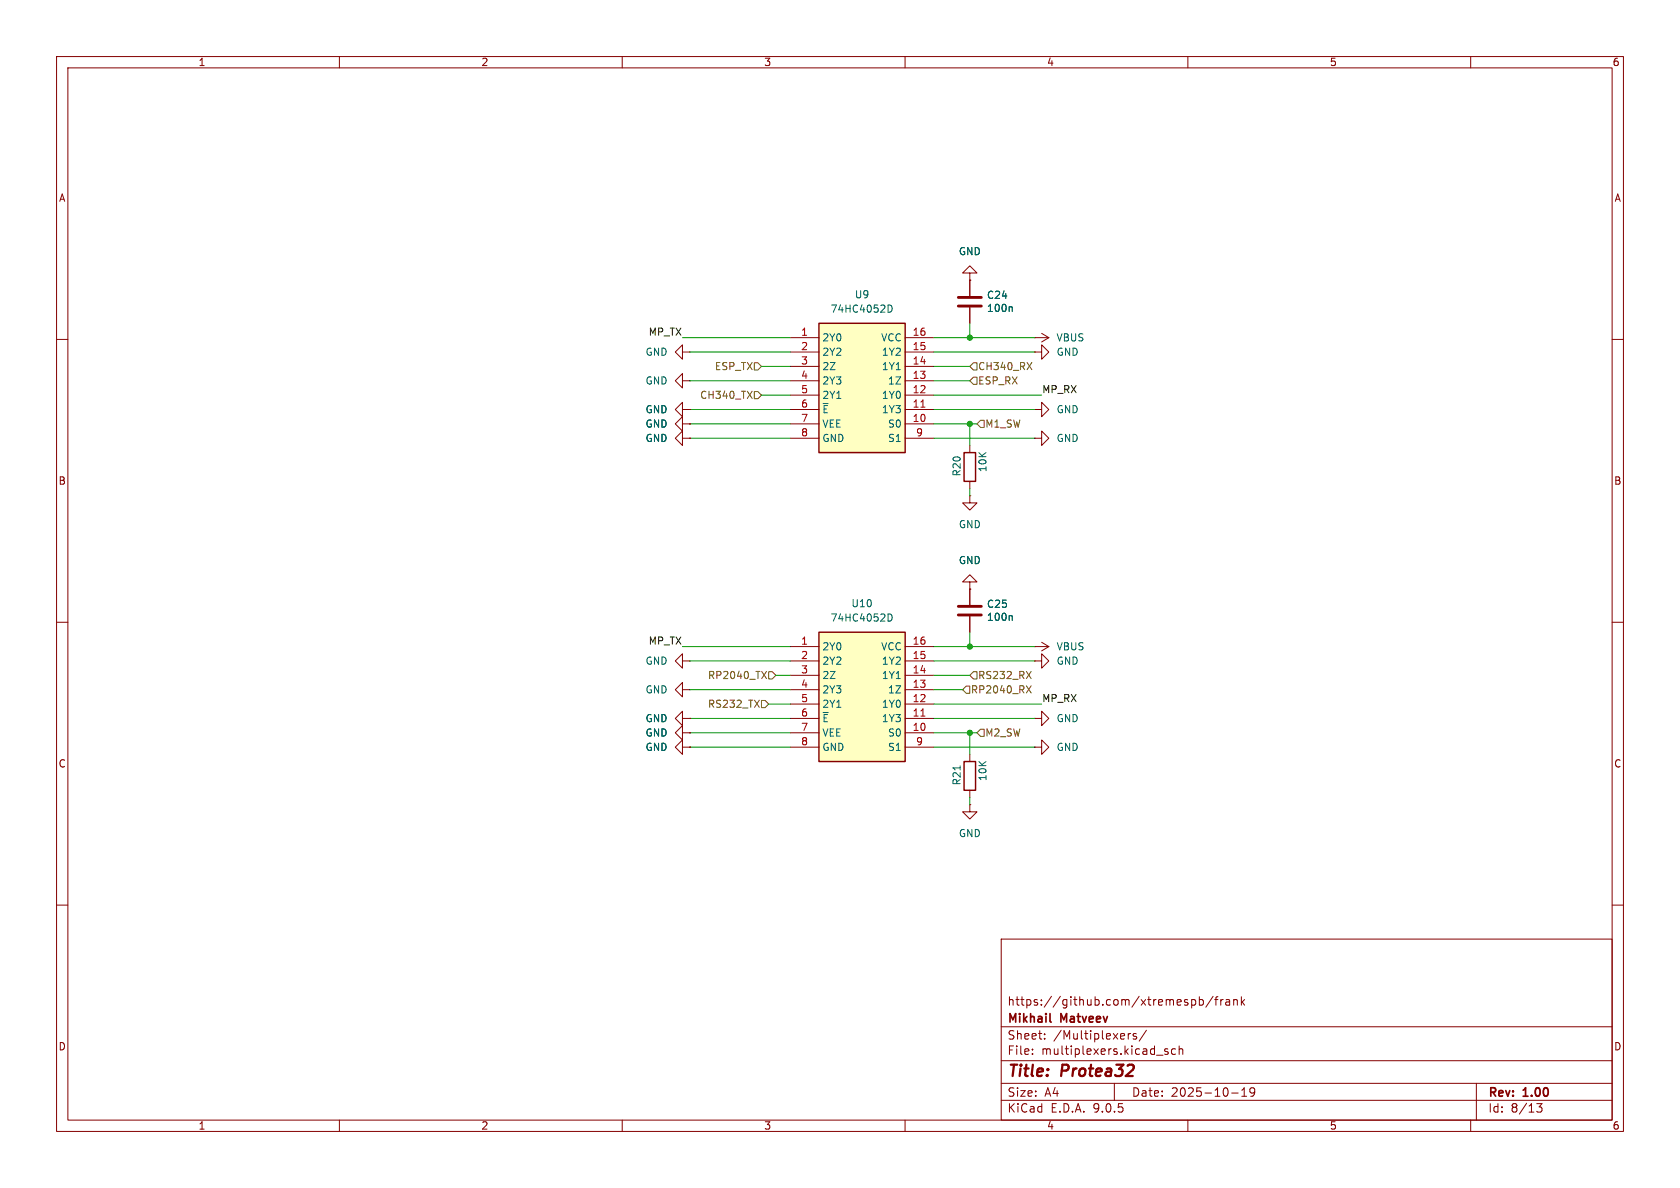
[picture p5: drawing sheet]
(kicad_sch
 (version 20250114)
 (generator "eeschema")
 (generator_version "9.0")
 (paper "A4")
 (title_block
  (title "${NAME}")
  (date "${DATE}")
  (rev "${VERSION}")
  (company "Mikhail Matveev")
  (comment 1 "https://github.com/xtremespb/frank"))
 (lib_symbols
  (symbol "Protea:74HC4052D" (exclude_from_sim no) (in_bom yes) (on_board yes)
   (property "Reference" "U8" (at 12.7 7.62 0) (effects (font (size 1.27 1.27))))
   (property "Value" "74HC4052D" (at 12.7 5.08 0) (effects (font (size 1.27 1.27))))
   (property "Footprint" "FRANK:74HC4052D653" (at 21.59 -94.92 0) (effects (font (size 1.27 1.27)) (justify left top) (hide yes)))
   (property "Datasheet" "https://assets.nexperia.com/documents/data-sheet/74HC_HCT4052.pdf" (at 21.59 -194.92 0) (effects (font (size 1.27 1.27)) (justify left top) (hide yes)))
   (property "Description" "74HC(T)4052 - Dual 4-channel analog multiplexer/demultiplexer@en-us" (at 0 0 0) (effects (font (size 1.27 1.27)) (hide yes)))
   (property "Height" "1.75" (at 21.59 -394.92 0) (effects (font (size 1.27 1.27)) (justify left top) (hide yes)))
   (property "Mouser Part Number" "771-74HC4052D-T" (at 21.59 -494.92 0) (effects (font (size 1.27 1.27)) (justify left top) (hide yes)))
   (property "Mouser Price/Stock" "https://www.mouser.co.uk/ProductDetail/Nexperia/74HC4052D653?qs=P62ublwmbi9dOtwH%252Bhrppg%3D%3D" (at 21.59 -594.92 0) (effects (font (size 1.27 1.27)) (justify left top) (hide yes)))
   (property "Manufacturer_Name" "Nexperia" (at 21.59 -694.92 0) (effects (font (size 1.27 1.27)) (justify left top) (hide yes)))
   (property "Manufacturer_Part_Number" "74HC4052D,653" (at 21.59 -794.92 0) (effects (font (size 1.27 1.27)) (justify left top) (hide yes)))
   (symbol "74HC4052D_1_1"
    (rectangle (start 5.08 2.54) (end 20.32 -20.32) (stroke (width 0.254) (type default)) (fill (type background)))
    (pin passive line (at 0 0 0) (length 5.08) (name "2Y0" (effects (font (size 1.27 1.27)))) (number "1" (effects (font (size 1.27 1.27)))))
    (pin passive line (at 0 -2.54 0) (length 5.08) (name "2Y2" (effects (font (size 1.27 1.27)))) (number "2" (effects (font (size 1.27 1.27)))))
    (pin passive line (at 0 -5.08 0) (length 5.08) (name "2Z" (effects (font (size 1.27 1.27)))) (number "3" (effects (font (size 1.27 1.27)))))
    (pin passive line (at 0 -7.62 0) (length 5.08) (name "2Y3" (effects (font (size 1.27 1.27)))) (number "4" (effects (font (size 1.27 1.27)))))
    (pin passive line (at 0 -10.16 0) (length 5.08) (name "2Y1" (effects (font (size 1.27 1.27)))) (number "5" (effects (font (size 1.27 1.27)))))
    (pin passive line (at 0 -12.7 0) (length 5.08) (name "~{E}" (effects (font (size 1.27 1.27)))) (number "6" (effects (font (size 1.27 1.27)))))
    (pin passive line (at 0 -15.24 0) (length 5.08) (name "VEE" (effects (font (size 1.27 1.27)))) (number "7" (effects (font (size 1.27 1.27)))))
    (pin passive line (at 0 -17.78 0) (length 5.08) (name "GND" (effects (font (size 1.27 1.27)))) (number "8" (effects (font (size 1.27 1.27)))))
    (pin passive line (at 25.4 0 180) (length 5.08) (name "VCC" (effects (font (size 1.27 1.27)))) (number "16" (effects (font (size 1.27 1.27)))))
    (pin passive line (at 25.4 -2.54 180) (length 5.08) (name "1Y2" (effects (font (size 1.27 1.27)))) (number "15" (effects (font (size 1.27 1.27)))))
    (pin passive line (at 25.4 -5.08 180) (length 5.08) (name "1Y1" (effects (font (size 1.27 1.27)))) (number "14" (effects (font (size 1.27 1.27)))))
    (pin passive line (at 25.4 -7.62 180) (length 5.08) (name "1Z" (effects (font (size 1.27 1.27)))) (number "13" (effects (font (size 1.27 1.27)))))
    (pin passive line (at 25.4 -10.16 180) (length 5.08) (name "1Y0" (effects (font (size 1.27 1.27)))) (number "12" (effects (font (size 1.27 1.27)))))
    (pin passive line (at 25.4 -12.7 180) (length 5.08) (name "1Y3" (effects (font (size 1.27 1.27)))) (number "11" (effects (font (size 1.27 1.27)))))
    (pin passive line (at 25.4 -15.24 180) (length 5.08) (name "S0" (effects (font (size 1.27 1.27)))) (number "10" (effects (font (size 1.27 1.27)))))
    (pin passive line (at 25.4 -17.78 180) (length 5.08) (name "S1" (effects (font (size 1.27 1.27)))) (number "9" (effects (font (size 1.27 1.27))))))
   (embedded_fonts no))
  (symbol "Protea:C"
   (pin_numbers (hide yes))
   (pin_names
    (offset 0.254)) (exclude_from_sim no) (in_bom yes) (on_board yes)
   (property "Reference" "C" (at 0.635 2.54 0) (effects (font (size 1.27 1.27)) (justify left)))
   (property "Value" "C" (at 0.635 -2.54 0) (effects (font (size 1.27 1.27)) (justify left)))
   (property "Footprint" "" (at 0.9652 -3.81 0) (effects (font (size 1.27 1.27)) (hide yes)))
   (property "Datasheet" "~" (at 0 0 0) (effects (font (size 1.27 1.27)) (hide yes)))
   (property "Description" "Unpolarized capacitor" (at 0 0 0) (effects (font (size 1.27 1.27)) (hide yes)))
   (symbol "C_0_1"
    (polyline (pts (xy -2.032 0.762) (xy 2.032 0.762)) (stroke (width 0.508) (type default)) (fill (type none)))
    (polyline (pts (xy -2.032 -0.762) (xy 2.032 -0.762)) (stroke (width 0.508) (type default)) (fill (type none))))
   (symbol "C_1_1"
    (pin passive line (at 0 3.81 270) (length 2.794) (name "~" (effects (font (size 1.27 1.27)))) (number "1" (effects (font (size 1.27 1.27)))))
    (pin passive line (at 0 -3.81 90) (length 2.794) (name "~" (effects (font (size 1.27 1.27)))) (number "2" (effects (font (size 1.27 1.27))))))
   (embedded_fonts no))
  (symbol "Protea:GND"
   (power)
   (pin_numbers (hide yes))
   (pin_names
    (offset 0) (hide yes)) (exclude_from_sim no) (in_bom yes) (on_board yes)
   (property "Reference" "#PWR" (at 0 -6.35 0) (effects (font (size 1.27 1.27)) (hide yes)))
   (property "Value" "GND" (at 0 -3.81 0) (effects (font (size 1.27 1.27))))
   (property "Footprint" "" (at 0 0 0) (effects (font (size 1.27 1.27)) (hide yes)))
   (property "Datasheet" "" (at 0 0 0) (effects (font (size 1.27 1.27)) (hide yes)))
   (property "Description" "Power symbol creates a global label with name \"GND\" , ground" (at 0 0 0) (effects (font (size 1.27 1.27)) (hide yes)))
   (symbol "GND_0_1"
    (polyline (pts (xy 0 0) (xy 0 -1.27) (xy 1.27 -1.27) (xy 0 -2.54) (xy -1.27 -1.27) (xy 0 -1.27)) (stroke (width 0) (type default)) (fill (type none))))
   (symbol "GND_1_1"
    (pin power_in line (at 0 0 270) (length 0) (name "~" (effects (font (size 1.27 1.27)))) (number "1" (effects (font (size 1.27 1.27))))))
   (embedded_fonts no))
  (symbol "Protea:R"
   (pin_numbers (hide yes))
   (pin_names
    (offset 0)) (exclude_from_sim no) (in_bom yes) (on_board yes)
   (property "Reference" "R" (at 2.032 0 90) (effects (font (size 1.27 1.27))))
   (property "Value" "R" (at 0 0 90) (effects (font (size 1.27 1.27))))
   (property "Footprint" "" (at -1.778 0 90) (effects (font (size 1.27 1.27)) (hide yes)))
   (property "Datasheet" "~" (at 0 0 0) (effects (font (size 1.27 1.27)) (hide yes)))
   (property "Description" "Resistor" (at 0 0 0) (effects (font (size 1.27 1.27)) (hide yes)))
   (symbol "R_0_1"
    (rectangle (start -1.016 -2.54) (end 1.016 2.54) (stroke (width 0.254) (type default)) (fill (type none))))
   (symbol "R_1_1"
    (pin passive line (at 0 3.81 270) (length 1.27) (name "~" (effects (font (size 1.27 1.27)))) (number "1" (effects (font (size 1.27 1.27)))))
    (pin passive line (at 0 -3.81 90) (length 1.27) (name "~" (effects (font (size 1.27 1.27)))) (number "2" (effects (font (size 1.27 1.27))))))
   (embedded_fonts no))
  (symbol "Protea:VBUS"
   (power)
   (pin_numbers (hide yes))
   (pin_names
    (offset 0) (hide yes)) (exclude_from_sim no) (in_bom yes) (on_board yes)
   (property "Reference" "#PWR" (at 0 -3.81 0) (effects (font (size 1.27 1.27)) (hide yes)))
   (property "Value" "VBUS" (at 0 3.556 0) (effects (font (size 1.27 1.27))))
   (property "Footprint" "" (at 0 0 0) (effects (font (size 1.27 1.27)) (hide yes)))
   (property "Datasheet" "" (at 0 0 0) (effects (font (size 1.27 1.27)) (hide yes)))
   (property "Description" "Power symbol creates a global label with name \"VBUS\"" (at 0 0 0) (effects (font (size 1.27 1.27)) (hide yes)))
   (symbol "VBUS_0_1"
    (polyline (pts (xy -0.762 1.27) (xy 0 2.54)) (stroke (width 0) (type default)) (fill (type none)))
    (polyline (pts (xy 0 2.54) (xy 0.762 1.27)) (stroke (width 0) (type default)) (fill (type none)))
    (polyline (pts (xy 0 0) (xy 0 2.54)) (stroke (width 0) (type default)) (fill (type none))))
   (symbol "VBUS_1_1"
    (pin power_in line (at 0 0 90) (length 0) (name "~" (effects (font (size 1.27 1.27)))) (number "1" (effects (font (size 1.27 1.27))))))
   (embedded_fonts no)))
 (junction
  (at 171.45 59.69)
  (diameter 0)
  (color 0 0 0 0))
 (junction
  (at 171.45 74.93)
  (diameter 0)
  (color 0 0 0 0))
 (junction
  (at 171.45 114.3)
  (diameter 0)
  (color 0 0 0 0))
 (junction
  (at 171.45 129.54)
  (diameter 0)
  (color 0 0 0 0))
 (wire
  (pts (xy 182.88 62.23) (xy 165.1 62.23))
  (stroke (width 0) (type default)))
 (wire
  (pts (xy 171.45 129.54) (xy 172.72 129.54))
  (stroke (width 0) (type default)))
 (wire
  (pts (xy 182.88 132.08) (xy 165.1 132.08))
  (stroke (width 0) (type default)))
 (wire
  (pts (xy 121.92 121.92) (xy 139.7 121.92))
  (stroke (width 0) (type default)))
 (wire
  (pts (xy 134.62 64.77) (xy 139.7 64.77))
  (stroke (width 0) (type default)))
 (wire
  (pts (xy 135.89 124.46) (xy 139.7 124.46))
  (stroke (width 0) (type default)))
 (wire
  (pts (xy 182.88 77.47) (xy 165.1 77.47))
  (stroke (width 0) (type default)))
 (wire
  (pts (xy 121.92 74.93) (xy 139.7 74.93))
  (stroke (width 0) (type default)))
 (wire
  (pts (xy 121.92 67.31) (xy 139.7 67.31))
  (stroke (width 0) (type default)))
 (wire
  (pts (xy 171.45 111.76) (xy 171.45 114.3))
  (stroke (width 0) (type default)))
 (wire
  (pts (xy 165.1 124.46) (xy 184.15 124.46))
  (stroke (width 0) (type default)))
 (wire
  (pts (xy 165.1 69.85) (xy 184.15 69.85))
  (stroke (width 0) (type default)))
 (wire
  (pts (xy 121.92 129.54) (xy 139.7 129.54))
  (stroke (width 0) (type default)))
 (wire
  (pts (xy 171.45 129.54) (xy 171.45 133.35))
  (stroke (width 0) (type default)))
 (wire
  (pts (xy 182.88 59.69) (xy 171.45 59.69))
  (stroke (width 0) (type default)))
 (wire
  (pts (xy 121.92 62.23) (xy 139.7 62.23))
  (stroke (width 0) (type default)))
 (wire
  (pts (xy 171.45 74.93) (xy 172.72 74.93))
  (stroke (width 0) (type default)))
 (wire
  (pts (xy 121.92 132.08) (xy 139.7 132.08))
  (stroke (width 0) (type default)))
 (wire
  (pts (xy 120.65 59.69) (xy 139.7 59.69))
  (stroke (width 0) (type default)))
 (wire
  (pts (xy 182.88 127) (xy 165.1 127))
  (stroke (width 0) (type default)))
 (wire
  (pts (xy 121.92 77.47) (xy 139.7 77.47))
  (stroke (width 0) (type default)))
 (wire
  (pts (xy 171.45 114.3) (xy 165.1 114.3))
  (stroke (width 0) (type default)))
 (wire
  (pts (xy 171.45 74.93) (xy 171.45 78.74))
  (stroke (width 0) (type default)))
 (wire
  (pts (xy 121.92 116.84) (xy 139.7 116.84))
  (stroke (width 0) (type default)))
 (wire
  (pts (xy 182.88 116.84) (xy 165.1 116.84))
  (stroke (width 0) (type default)))
 (wire
  (pts (xy 165.1 67.31) (xy 171.45 67.31))
  (stroke (width 0) (type default)))
 (wire
  (pts (xy 171.45 119.38) (xy 165.1 119.38))
  (stroke (width 0) (type default)))
 (wire
  (pts (xy 182.88 114.3) (xy 171.45 114.3))
  (stroke (width 0) (type default)))
 (wire
  (pts (xy 171.45 57.15) (xy 171.45 59.69))
  (stroke (width 0) (type default)))
 (wire
  (pts (xy 134.62 69.85) (xy 139.7 69.85))
  (stroke (width 0) (type default)))
 (wire
  (pts (xy 165.1 64.77) (xy 171.45 64.77))
  (stroke (width 0) (type default)))
 (wire
  (pts (xy 170.18 121.92) (xy 165.1 121.92))
  (stroke (width 0) (type default)))
 (wire
  (pts (xy 120.65 114.3) (xy 139.7 114.3))
  (stroke (width 0) (type default)))
 (wire
  (pts (xy 121.92 127) (xy 139.7 127))
  (stroke (width 0) (type default)))
 (wire
  (pts (xy 182.88 72.39) (xy 165.1 72.39))
  (stroke (width 0) (type default)))
 (wire
  (pts (xy 165.1 129.54) (xy 171.45 129.54))
  (stroke (width 0) (type default)))
 (wire
  (pts (xy 165.1 74.93) (xy 171.45 74.93))
  (stroke (width 0) (type default)))
 (wire
  (pts (xy 137.16 119.38) (xy 139.7 119.38))
  (stroke (width 0) (type default)))
 (wire
  (pts (xy 171.45 140.97) (xy 171.45 142.24))
  (stroke (width 0) (type default)))
 (wire
  (pts (xy 171.45 86.36) (xy 171.45 87.63))
  (stroke (width 0) (type default)))
 (wire
  (pts (xy 171.45 59.69) (xy 165.1 59.69))
  (stroke (width 0) (type default)))
 (wire
  (pts (xy 121.92 72.39) (xy 139.7 72.39))
  (stroke (width 0) (type default)))
 (label "MP_RX"
  (at 184.15 124.46 0)
  (effects (font (size 1.27 1.27)) (justify left bottom)))
 (label "MP_TX"
  (at 120.65 114.3 180)
  (effects (font (size 1.27 1.27)) (justify right bottom)))
 (label "MP_RX"
  (at 184.15 69.85 0)
  (effects (font (size 1.27 1.27)) (justify left bottom)))
 (label "MP_TX"
  (at 120.65 59.69 180)
  (effects (font (size 1.27 1.27)) (justify right bottom)))
 (hierarchical_label "RS232_RX"
  (shape input)
  (at 171.45 119.38 0)
  (effects (font (size 1.27 1.27)) (justify left)))
 (hierarchical_label "CH340_RX"
  (shape input)
  (at 171.45 64.77 0)
  (effects (font (size 1.27 1.27)) (justify left)))
 (hierarchical_label "ESP_RX"
  (shape input)
  (at 171.45 67.31 0)
  (effects (font (size 1.27 1.27)) (justify left)))
 (hierarchical_label "RS232_TX"
  (shape input)
  (at 135.89 124.46 180)
  (effects (font (size 1.27 1.27)) (justify right)))
 (hierarchical_label "M2_SW"
  (shape input)
  (at 172.72 129.54 0)
  (effects (font (size 1.27 1.27)) (justify left)))
 (hierarchical_label "RP2040_RX"
  (shape input)
  (at 170.18 121.92 0)
  (effects (font (size 1.27 1.27)) (justify left)))
 (hierarchical_label "RP2040_TX"
  (shape input)
  (at 137.16 119.38 180)
  (effects (font (size 1.27 1.27)) (justify right)))
 (hierarchical_label "M1_SW"
  (shape input)
  (at 172.72 74.93 0)
  (effects (font (size 1.27 1.27)) (justify left)))
 (hierarchical_label "CH340_TX"
  (shape input)
  (at 134.62 69.85 180)
  (effects (font (size 1.27 1.27)) (justify right)))
 (hierarchical_label "ESP_TX"
  (shape input)
  (at 134.62 64.77 180)
  (effects (font (size 1.27 1.27)) (justify right)))
 (symbol
  (lib_id "Protea:R")
  (at 171.45 82.55 180)
  (unit 1)
  (exclude_from_sim no)
  (in_bom yes)
  (on_board yes)
  (dnp no)
  (property "Reference" "R20" (at 169.164 84.328 90) (effects (font (size 1.27 1.27)) (justify right)))
  (property "Value" "10K" (at 173.736 83.566 90) (effects (font (size 1.27 1.27)) (justify right)))
  (property "Footprint" "FRANK:Resistor (0603, S)" (at 173.228 82.55 90) (effects (font (size 1.27 1.27)) (hide yes)))
  (property "Datasheet" "https://www.vishay.com/docs/28952/mcs0402at-mct0603at-mcu0805at-mca1206at.pdf" (at 171.45 82.55 0) (effects (font (size 1.27 1.27)) (hide yes)))
  (property "Description" "" (at 171.45 82.55 0) (effects (font (size 1.27 1.27)) (hide yes)))
  (property "AliExpress" "https://www.aliexpress.com/item/1005005945735199.html" (at 171.45 82.55 0) (effects (font (size 1.27 1.27)) (hide yes)))
  (property "LCSC" "" (at 171.45 82.55 0) (effects (font (size 1.27 1.27))))
  (pin "1")
  (pin "2"))
 (symbol
  (lib_id "Protea:VBUS")
  (at 182.88 59.69 270)
  (unit 1)
  (exclude_from_sim no)
  (in_bom yes)
  (on_board yes)
  (dnp no)
  (property "Reference" "#PWR070" (at 179.07 59.69 0) (effects (font (size 1.27 1.27)) (hide yes)))
  (property "Value" "VBUS" (at 189.23 59.69 90) (effects (font (size 1.27 1.27))))
  (property "Footprint" "" (at 182.88 59.69 0) (effects (font (size 1.27 1.27)) (hide yes)))
  (property "Datasheet" "" (at 182.88 59.69 0) (effects (font (size 1.27 1.27)) (hide yes)))
  (property "Description" "Power symbol creates a global label with name \"VBUS\"" (at 182.88 59.69 0) (effects (font (size 1.27 1.27)) (hide yes)))
  (pin "1"))
 (symbol
  (lib_id "Protea:GND")
  (at 121.92 77.47 270)
  (unit 1)
  (exclude_from_sim no)
  (in_bom yes)
  (on_board yes)
  (dnp no)
  (fields_autoplaced yes)
  (property "Reference" "#PWR060" (at 115.57 77.47 0) (effects (font (size 1.27 1.27)) (hide yes)))
  (property "Value" "GND" (at 118.11 77.4701 90) (effects (font (size 1.27 1.27)) (justify right)))
  (property "Footprint" "" (at 121.92 77.47 0) (effects (font (size 1.27 1.27)) (hide yes)))
  (property "Datasheet" "" (at 121.92 77.47 0) (effects (font (size 1.27 1.27)) (hide yes)))
  (property "Description" "Power symbol creates a global label with name \"GND\" , ground" (at 121.92 77.47 0) (effects (font (size 1.27 1.27)) (hide yes)))
  (pin "1"))
 (symbol
  (lib_id "Protea:GND")
  (at 182.88 116.84 90)
  (unit 1)
  (exclude_from_sim no)
  (in_bom yes)
  (on_board yes)
  (dnp no)
  (fields_autoplaced yes)
  (property "Reference" "#PWR075" (at 189.23 116.84 0) (effects (font (size 1.27 1.27)) (hide yes)))
  (property "Value" "GND" (at 186.69 116.8399 90) (effects (font (size 1.27 1.27)) (justify right)))
  (property "Footprint" "" (at 182.88 116.84 0) (effects (font (size 1.27 1.27)) (hide yes)))
  (property "Datasheet" "" (at 182.88 116.84 0) (effects (font (size 1.27 1.27)) (hide yes)))
  (property "Description" "Power symbol creates a global label with name \"GND\" , ground" (at 182.88 116.84 0) (effects (font (size 1.27 1.27)) (hide yes)))
  (pin "1"))
 (symbol
  (lib_id "Protea:74HC4052D")
  (at 139.7 114.3 0)
  (unit 1)
  (exclude_from_sim no)
  (in_bom yes)
  (on_board yes)
  (dnp no)
  (fields_autoplaced yes)
  (property "Reference" "U10" (at 152.4 106.68 0) (effects (font (size 1.27 1.27))))
  (property "Value" "74HC4052D" (at 152.4 109.22 0) (effects (font (size 1.27 1.27))))
  (property "Footprint" "FRANK:SOP-16" (at 161.29 209.22 0) (effects (font (size 1.27 1.27)) (justify left top) (hide yes)))
  (property "Datasheet" "https://assets.nexperia.com/documents/data-sheet/74HC_HCT4052.pdf" (at 161.29 309.22 0) (effects (font (size 1.27 1.27)) (justify left top) (hide yes)))
  (property "Description" "74HC(T)4052 - Dual 4-channel analog multiplexer/demultiplexer@en-us" (at 139.7 114.3 0) (effects (font (size 1.27 1.27)) (hide yes)))
  (property "Height" "1.75" (at 161.29 509.22 0) (effects (font (size 1.27 1.27)) (justify left top) (hide yes)))
  (property "Mouser Part Number" "771-74HC4052D-T" (at 161.29 609.22 0) (effects (font (size 1.27 1.27)) (justify left top) (hide yes)))
  (property "Mouser Price/Stock" "https://www.mouser.co.uk/ProductDetail/Nexperia/74HC4052D653?qs=P62ublwmbi9dOtwH%252Bhrppg%3D%3D" (at 161.29 709.22 0) (effects (font (size 1.27 1.27)) (justify left top) (hide yes)))
  (property "Manufacturer_Name" "Nexperia" (at 161.29 809.22 0) (effects (font (size 1.27 1.27)) (justify left top) (hide yes)))
  (property "Manufacturer_Part_Number" "74HC4052D,653" (at 161.29 909.22 0) (effects (font (size 1.27 1.27)) (justify left top) (hide yes)))
  (property "AliExpress" "https://www.aliexpress.com/item/1005005900594578.html" (at 139.7 114.3 0) (effects (font (size 1.27 1.27)) (hide yes)))
  (pin "2")
  (pin "4")
  (pin "5")
  (pin "6")
  (pin "7")
  (pin "8")
  (pin "16")
  (pin "15")
  (pin "14")
  (pin "13")
  (pin "12")
  (pin "11")
  (pin "10")
  (pin "9")
  (pin "3")
  (pin "1"))
 (symbol
  (lib_id "Protea:GND")
  (at 121.92 74.93 270)
  (unit 1)
  (exclude_from_sim no)
  (in_bom yes)
  (on_board yes)
  (dnp no)
  (fields_autoplaced yes)
  (property "Reference" "#PWR059" (at 115.57 74.93 0) (effects (font (size 1.27 1.27)) (hide yes)))
  (property "Value" "GND" (at 118.11 74.9301 90) (effects (font (size 1.27 1.27)) (justify right)))
  (property "Footprint" "" (at 121.92 74.93 0) (effects (font (size 1.27 1.27)) (hide yes)))
  (property "Datasheet" "" (at 121.92 74.93 0) (effects (font (size 1.27 1.27)) (hide yes)))
  (property "Description" "Power symbol creates a global label with name \"GND\" , ground" (at 121.92 74.93 0) (effects (font (size 1.27 1.27)) (hide yes)))
  (pin "1"))
 (symbol
  (lib_id "Protea:GND")
  (at 171.45 49.53 180)
  (unit 1)
  (exclude_from_sim no)
  (in_bom yes)
  (on_board yes)
  (dnp no)
  (fields_autoplaced yes)
  (property "Reference" "#PWR066" (at 171.45 43.18 0) (effects (font (size 1.27 1.27)) (hide yes)))
  (property "Value" "GND" (at 171.45 44.45 0) (effects (font (size 1.27 1.27))))
  (property "Footprint" "" (at 171.45 49.53 0) (effects (font (size 1.27 1.27)) (hide yes)))
  (property "Datasheet" "" (at 171.45 49.53 0) (effects (font (size 1.27 1.27)) (hide yes)))
  (property "Description" "Power symbol creates a global label with name \"GND\" , ground" (at 171.45 49.53 0) (effects (font (size 1.27 1.27)) (hide yes)))
  (pin "1"))
 (symbol
  (lib_id "Protea:GND")
  (at 121.92 129.54 270)
  (unit 1)
  (exclude_from_sim no)
  (in_bom yes)
  (on_board yes)
  (dnp no)
  (fields_autoplaced yes)
  (property "Reference" "#PWR064" (at 115.57 129.54 0) (effects (font (size 1.27 1.27)) (hide yes)))
  (property "Value" "GND" (at 118.11 129.5401 90) (effects (font (size 1.27 1.27)) (justify right)))
  (property "Footprint" "" (at 121.92 129.54 0) (effects (font (size 1.27 1.27)) (hide yes)))
  (property "Datasheet" "" (at 121.92 129.54 0) (effects (font (size 1.27 1.27)) (hide yes)))
  (property "Description" "Power symbol creates a global label with name \"GND\" , ground" (at 121.92 129.54 0) (effects (font (size 1.27 1.27)) (hide yes)))
  (pin "1"))
 (symbol
  (lib_id "Protea:GND")
  (at 121.92 67.31 270)
  (unit 1)
  (exclude_from_sim no)
  (in_bom yes)
  (on_board yes)
  (dnp no)
  (fields_autoplaced yes)
  (property "Reference" "#PWR057" (at 115.57 67.31 0) (effects (font (size 1.27 1.27)) (hide yes)))
  (property "Value" "GND" (at 118.11 67.3101 90) (effects (font (size 1.27 1.27)) (justify right)))
  (property "Footprint" "" (at 121.92 67.31 0) (effects (font (size 1.27 1.27)) (hide yes)))
  (property "Datasheet" "" (at 121.92 67.31 0) (effects (font (size 1.27 1.27)) (hide yes)))
  (property "Description" "Power symbol creates a global label with name \"GND\" , ground" (at 121.92 67.31 0) (effects (font (size 1.27 1.27)) (hide yes)))
  (pin "1"))
 (symbol
  (lib_id "Protea:VBUS")
  (at 182.88 114.3 270)
  (unit 1)
  (exclude_from_sim no)
  (in_bom yes)
  (on_board yes)
  (dnp no)
  (fields_autoplaced yes)
  (property "Reference" "#PWR074" (at 179.07 114.3 0) (effects (font (size 1.27 1.27)) (hide yes)))
  (property "Value" "VBUS" (at 186.69 114.2999 90) (effects (font (size 1.27 1.27)) (justify left)))
  (property "Footprint" "" (at 182.88 114.3 0) (effects (font (size 1.27 1.27)) (hide yes)))
  (property "Datasheet" "" (at 182.88 114.3 0) (effects (font (size 1.27 1.27)) (hide yes)))
  (property "Description" "Power symbol creates a global label with name \"VBUS\"" (at 182.88 114.3 0) (effects (font (size 1.27 1.27)) (hide yes)))
  (pin "1"))
 (symbol
  (lib_id "Protea:GND")
  (at 121.92 116.84 270)
  (unit 1)
  (exclude_from_sim no)
  (in_bom yes)
  (on_board yes)
  (dnp no)
  (fields_autoplaced yes)
  (property "Reference" "#PWR061" (at 115.57 116.84 0) (effects (font (size 1.27 1.27)) (hide yes)))
  (property "Value" "GND" (at 118.11 116.8401 90) (effects (font (size 1.27 1.27)) (justify right)))
  (property "Footprint" "" (at 121.92 116.84 0) (effects (font (size 1.27 1.27)) (hide yes)))
  (property "Datasheet" "" (at 121.92 116.84 0) (effects (font (size 1.27 1.27)) (hide yes)))
  (property "Description" "Power symbol creates a global label with name \"GND\" , ground" (at 121.92 116.84 0) (effects (font (size 1.27 1.27)) (hide yes)))
  (pin "1"))
 (symbol
  (lib_id "Protea:GND")
  (at 182.88 127 90)
  (unit 1)
  (exclude_from_sim no)
  (in_bom yes)
  (on_board yes)
  (dnp no)
  (fields_autoplaced yes)
  (property "Reference" "#PWR076" (at 189.23 127 0) (effects (font (size 1.27 1.27)) (hide yes)))
  (property "Value" "GND" (at 186.69 126.9999 90) (effects (font (size 1.27 1.27)) (justify right)))
  (property "Footprint" "" (at 182.88 127 0) (effects (font (size 1.27 1.27)) (hide yes)))
  (property "Datasheet" "" (at 182.88 127 0) (effects (font (size 1.27 1.27)) (hide yes)))
  (property "Description" "Power symbol creates a global label with name \"GND\" , ground" (at 182.88 127 0) (effects (font (size 1.27 1.27)) (hide yes)))
  (pin "1"))
 (symbol
  (lib_id "Protea:C")
  (at 171.45 53.34 0)
  (unit 1)
  (exclude_from_sim no)
  (in_bom yes)
  (on_board yes)
  (dnp no)
  (property "Reference" "C24" (at 174.371 52.1716 0) (effects (font (size 1.27 1.27)) (justify left)))
  (property "Value" "100n" (at 174.371 54.483 0) (effects (font (size 1.27 1.27)) (justify left)))
  (property "Footprint" "FRANK:Capacitor (0603, S)" (at 172.4152 57.15 0) (effects (font (size 1.27 1.27)) (hide yes)))
  (property "Datasheet" "https://eu.mouser.com/datasheet/2/40/KGM_X7R-3223212.pdf" (at 171.45 53.34 0) (effects (font (size 1.27 1.27)) (hide yes)))
  (property "Description" "" (at 171.45 53.34 0) (effects (font (size 1.27 1.27)) (hide yes)))
  (property "AliExpress" "https://www.aliexpress.com/item/33008008276.html" (at 171.45 53.34 0) (effects (font (size 1.27 1.27)) (hide yes)))
  (property "LCSC" "" (at 171.45 53.34 0) (effects (font (size 1.27 1.27))))
  (pin "1")
  (pin "2"))
 (symbol
  (lib_id "Protea:GND")
  (at 182.88 72.39 90)
  (unit 1)
  (exclude_from_sim no)
  (in_bom yes)
  (on_board yes)
  (dnp no)
  (fields_autoplaced yes)
  (property "Reference" "#PWR072" (at 189.23 72.39 0) (effects (font (size 1.27 1.27)) (hide yes)))
  (property "Value" "GND" (at 186.69 72.3899 90) (effects (font (size 1.27 1.27)) (justify right)))
  (property "Footprint" "" (at 182.88 72.39 0) (effects (font (size 1.27 1.27)) (hide yes)))
  (property "Datasheet" "" (at 182.88 72.39 0) (effects (font (size 1.27 1.27)) (hide yes)))
  (property "Description" "Power symbol creates a global label with name \"GND\" , ground" (at 182.88 72.39 0) (effects (font (size 1.27 1.27)) (hide yes)))
  (pin "1"))
 (symbol
  (lib_id "Protea:C")
  (at 171.45 107.95 0)
  (unit 1)
  (exclude_from_sim no)
  (in_bom yes)
  (on_board yes)
  (dnp no)
  (property "Reference" "C25" (at 174.371 106.7816 0) (effects (font (size 1.27 1.27)) (justify left)))
  (property "Value" "100n" (at 174.371 109.093 0) (effects (font (size 1.27 1.27)) (justify left)))
  (property "Footprint" "FRANK:Capacitor (0603, S)" (at 172.4152 111.76 0) (effects (font (size 1.27 1.27)) (hide yes)))
  (property "Datasheet" "https://eu.mouser.com/datasheet/2/40/KGM_X7R-3223212.pdf" (at 171.45 107.95 0) (effects (font (size 1.27 1.27)) (hide yes)))
  (property "Description" "" (at 171.45 107.95 0) (effects (font (size 1.27 1.27)) (hide yes)))
  (property "AliExpress" "https://www.aliexpress.com/item/33008008276.html" (at 171.45 107.95 0) (effects (font (size 1.27 1.27)) (hide yes)))
  (property "LCSC" "" (at 171.45 107.95 0) (effects (font (size 1.27 1.27))))
  (pin "1")
  (pin "2"))
 (symbol
  (lib_id "Protea:GND")
  (at 171.45 104.14 180)
  (unit 1)
  (exclude_from_sim no)
  (in_bom yes)
  (on_board yes)
  (dnp no)
  (fields_autoplaced yes)
  (property "Reference" "#PWR068" (at 171.45 97.79 0) (effects (font (size 1.27 1.27)) (hide yes)))
  (property "Value" "GND" (at 171.45 99.06 0) (effects (font (size 1.27 1.27))))
  (property "Footprint" "" (at 171.45 104.14 0) (effects (font (size 1.27 1.27)) (hide yes)))
  (property "Datasheet" "" (at 171.45 104.14 0) (effects (font (size 1.27 1.27)) (hide yes)))
  (property "Description" "Power symbol creates a global label with name \"GND\" , ground" (at 171.45 104.14 0) (effects (font (size 1.27 1.27)) (hide yes)))
  (pin "1"))
 (symbol
  (lib_id "Protea:74HC4052D")
  (at 139.7 59.69 0)
  (unit 1)
  (exclude_from_sim no)
  (in_bom yes)
  (on_board yes)
  (dnp no)
  (fields_autoplaced yes)
  (property "Reference" "U9" (at 152.4 52.07 0) (effects (font (size 1.27 1.27))))
  (property "Value" "74HC4052D" (at 152.4 54.61 0) (effects (font (size 1.27 1.27))))
  (property "Footprint" "FRANK:SOP-16" (at 161.29 154.61 0) (effects (font (size 1.27 1.27)) (justify left top) (hide yes)))
  (property "Datasheet" "https://assets.nexperia.com/documents/data-sheet/74HC_HCT4052.pdf" (at 161.29 254.61 0) (effects (font (size 1.27 1.27)) (justify left top) (hide yes)))
  (property "Description" "74HC(T)4052 - Dual 4-channel analog multiplexer/demultiplexer@en-us" (at 139.7 59.69 0) (effects (font (size 1.27 1.27)) (hide yes)))
  (property "Height" "1.75" (at 161.29 454.61 0) (effects (font (size 1.27 1.27)) (justify left top) (hide yes)))
  (property "Mouser Part Number" "771-74HC4052D-T" (at 161.29 554.61 0) (effects (font (size 1.27 1.27)) (justify left top) (hide yes)))
  (property "Mouser Price/Stock" "https://www.mouser.co.uk/ProductDetail/Nexperia/74HC4052D653?qs=P62ublwmbi9dOtwH%252Bhrppg%3D%3D" (at 161.29 654.61 0) (effects (font (size 1.27 1.27)) (justify left top) (hide yes)))
  (property "Manufacturer_Name" "Nexperia" (at 161.29 754.61 0) (effects (font (size 1.27 1.27)) (justify left top) (hide yes)))
  (property "Manufacturer_Part_Number" "74HC4052D,653" (at 161.29 854.61 0) (effects (font (size 1.27 1.27)) (justify left top) (hide yes)))
  (property "AliExpress" "https://www.aliexpress.com/item/1005005900594578.html" (at 139.7 59.69 0) (effects (font (size 1.27 1.27)) (hide yes)))
  (pin "2")
  (pin "4")
  (pin "5")
  (pin "6")
  (pin "7")
  (pin "8")
  (pin "16")
  (pin "15")
  (pin "14")
  (pin "13")
  (pin "12")
  (pin "11")
  (pin "10")
  (pin "9")
  (pin "3")
  (pin "1"))
 (symbol
  (lib_id "Protea:GND")
  (at 121.92 62.23 270)
  (unit 1)
  (exclude_from_sim no)
  (in_bom yes)
  (on_board yes)
  (dnp no)
  (fields_autoplaced yes)
  (property "Reference" "#PWR056" (at 115.57 62.23 0) (effects (font (size 1.27 1.27)) (hide yes)))
  (property "Value" "GND" (at 118.11 62.2301 90) (effects (font (size 1.27 1.27)) (justify right)))
  (property "Footprint" "" (at 121.92 62.23 0) (effects (font (size 1.27 1.27)) (hide yes)))
  (property "Datasheet" "" (at 121.92 62.23 0) (effects (font (size 1.27 1.27)) (hide yes)))
  (property "Description" "Power symbol creates a global label with name \"GND\" , ground" (at 121.92 62.23 0) (effects (font (size 1.27 1.27)) (hide yes)))
  (pin "1"))
 (symbol
  (lib_id "Protea:GND")
  (at 121.92 72.39 270)
  (unit 1)
  (exclude_from_sim no)
  (in_bom yes)
  (on_board yes)
  (dnp no)
  (fields_autoplaced yes)
  (property "Reference" "#PWR058" (at 115.57 72.39 0) (effects (font (size 1.27 1.27)) (hide yes)))
  (property "Value" "GND" (at 118.11 72.3901 90) (effects (font (size 1.27 1.27)) (justify right)))
  (property "Footprint" "" (at 121.92 72.39 0) (effects (font (size 1.27 1.27)) (hide yes)))
  (property "Datasheet" "" (at 121.92 72.39 0) (effects (font (size 1.27 1.27)) (hide yes)))
  (property "Description" "Power symbol creates a global label with name \"GND\" , ground" (at 121.92 72.39 0) (effects (font (size 1.27 1.27)) (hide yes)))
  (pin "1"))
 (symbol
  (lib_id "Protea:GND")
  (at 171.45 87.63 0)
  (unit 1)
  (exclude_from_sim no)
  (in_bom yes)
  (on_board yes)
  (dnp no)
  (fields_autoplaced yes)
  (property "Reference" "#PWR067" (at 171.45 93.98 0) (effects (font (size 1.27 1.27)) (hide yes)))
  (property "Value" "GND" (at 171.45 92.71 0) (effects (font (size 1.27 1.27))))
  (property "Footprint" "" (at 171.45 87.63 0) (effects (font (size 1.27 1.27)) (hide yes)))
  (property "Datasheet" "" (at 171.45 87.63 0) (effects (font (size 1.27 1.27)) (hide yes)))
  (property "Description" "Power symbol creates a global label with name \"GND\" , ground" (at 171.45 87.63 0) (effects (font (size 1.27 1.27)) (hide yes)))
  (pin "1"))
 (symbol
  (lib_id "Protea:GND")
  (at 121.92 127 270)
  (unit 1)
  (exclude_from_sim no)
  (in_bom yes)
  (on_board yes)
  (dnp no)
  (fields_autoplaced yes)
  (property "Reference" "#PWR063" (at 115.57 127 0) (effects (font (size 1.27 1.27)) (hide yes)))
  (property "Value" "GND" (at 118.11 127.0001 90) (effects (font (size 1.27 1.27)) (justify right)))
  (property "Footprint" "" (at 121.92 127 0) (effects (font (size 1.27 1.27)) (hide yes)))
  (property "Datasheet" "" (at 121.92 127 0) (effects (font (size 1.27 1.27)) (hide yes)))
  (property "Description" "Power symbol creates a global label with name \"GND\" , ground" (at 121.92 127 0) (effects (font (size 1.27 1.27)) (hide yes)))
  (pin "1"))
 (symbol
  (lib_id "Protea:GND")
  (at 121.92 132.08 270)
  (unit 1)
  (exclude_from_sim no)
  (in_bom yes)
  (on_board yes)
  (dnp no)
  (fields_autoplaced yes)
  (property "Reference" "#PWR065" (at 115.57 132.08 0) (effects (font (size 1.27 1.27)) (hide yes)))
  (property "Value" "GND" (at 118.11 132.0801 90) (effects (font (size 1.27 1.27)) (justify right)))
  (property "Footprint" "" (at 121.92 132.08 0) (effects (font (size 1.27 1.27)) (hide yes)))
  (property "Datasheet" "" (at 121.92 132.08 0) (effects (font (size 1.27 1.27)) (hide yes)))
  (property "Description" "Power symbol creates a global label with name \"GND\" , ground" (at 121.92 132.08 0) (effects (font (size 1.27 1.27)) (hide yes)))
  (pin "1"))
 (symbol
  (lib_id "Protea:GND")
  (at 182.88 62.23 90)
  (unit 1)
  (exclude_from_sim no)
  (in_bom yes)
  (on_board yes)
  (dnp no)
  (fields_autoplaced yes)
  (property "Reference" "#PWR071" (at 189.23 62.23 0) (effects (font (size 1.27 1.27)) (hide yes)))
  (property "Value" "GND" (at 186.69 62.2299 90) (effects (font (size 1.27 1.27)) (justify right)))
  (property "Footprint" "" (at 182.88 62.23 0) (effects (font (size 1.27 1.27)) (hide yes)))
  (property "Datasheet" "" (at 182.88 62.23 0) (effects (font (size 1.27 1.27)) (hide yes)))
  (property "Description" "Power symbol creates a global label with name \"GND\" , ground" (at 182.88 62.23 0) (effects (font (size 1.27 1.27)) (hide yes)))
  (pin "1"))
 (symbol
  (lib_id "Protea:GND")
  (at 182.88 77.47 90)
  (unit 1)
  (exclude_from_sim no)
  (in_bom yes)
  (on_board yes)
  (dnp no)
  (fields_autoplaced yes)
  (property "Reference" "#PWR073" (at 189.23 77.47 0) (effects (font (size 1.27 1.27)) (hide yes)))
  (property "Value" "GND" (at 186.69 77.4699 90) (effects (font (size 1.27 1.27)) (justify right)))
  (property "Footprint" "" (at 182.88 77.47 0) (effects (font (size 1.27 1.27)) (hide yes)))
  (property "Datasheet" "" (at 182.88 77.47 0) (effects (font (size 1.27 1.27)) (hide yes)))
  (property "Description" "Power symbol creates a global label with name \"GND\" , ground" (at 182.88 77.47 0) (effects (font (size 1.27 1.27)) (hide yes)))
  (pin "1"))
 (symbol
  (lib_id "Protea:GND")
  (at 121.92 121.92 270)
  (unit 1)
  (exclude_from_sim no)
  (in_bom yes)
  (on_board yes)
  (dnp no)
  (fields_autoplaced yes)
  (property "Reference" "#PWR062" (at 115.57 121.92 0) (effects (font (size 1.27 1.27)) (hide yes)))
  (property "Value" "GND" (at 118.11 121.9201 90) (effects (font (size 1.27 1.27)) (justify right)))
  (property "Footprint" "" (at 121.92 121.92 0) (effects (font (size 1.27 1.27)) (hide yes)))
  (property "Datasheet" "" (at 121.92 121.92 0) (effects (font (size 1.27 1.27)) (hide yes)))
  (property "Description" "Power symbol creates a global label with name \"GND\" , ground" (at 121.92 121.92 0) (effects (font (size 1.27 1.27)) (hide yes)))
  (pin "1"))
 (symbol
  (lib_id "Protea:R")
  (at 171.45 137.16 180)
  (unit 1)
  (exclude_from_sim no)
  (in_bom yes)
  (on_board yes)
  (dnp no)
  (property "Reference" "R21" (at 169.164 138.938 90) (effects (font (size 1.27 1.27)) (justify right)))
  (property "Value" "10K" (at 173.736 138.176 90) (effects (font (size 1.27 1.27)) (justify right)))
  (property "Footprint" "FRANK:Resistor (0603, S)" (at 173.228 137.16 90) (effects (font (size 1.27 1.27)) (hide yes)))
  (property "Datasheet" "https://www.vishay.com/docs/28952/mcs0402at-mct0603at-mcu0805at-mca1206at.pdf" (at 171.45 137.16 0) (effects (font (size 1.27 1.27)) (hide yes)))
  (property "Description" "" (at 171.45 137.16 0) (effects (font (size 1.27 1.27)) (hide yes)))
  (property "AliExpress" "https://www.aliexpress.com/item/1005005945735199.html" (at 171.45 137.16 0) (effects (font (size 1.27 1.27)) (hide yes)))
  (property "LCSC" "" (at 171.45 137.16 0) (effects (font (size 1.27 1.27))))
  (pin "1")
  (pin "2"))
 (symbol
  (lib_id "Protea:GND")
  (at 171.45 142.24 0)
  (unit 1)
  (exclude_from_sim no)
  (in_bom yes)
  (on_board yes)
  (dnp no)
  (fields_autoplaced yes)
  (property "Reference" "#PWR069" (at 171.45 148.59 0) (effects (font (size 1.27 1.27)) (hide yes)))
  (property "Value" "GND" (at 171.45 147.32 0) (effects (font (size 1.27 1.27))))
  (property "Footprint" "" (at 171.45 142.24 0) (effects (font (size 1.27 1.27)) (hide yes)))
  (property "Datasheet" "" (at 171.45 142.24 0) (effects (font (size 1.27 1.27)) (hide yes)))
  (property "Description" "Power symbol creates a global label with name \"GND\" , ground" (at 171.45 142.24 0) (effects (font (size 1.27 1.27)) (hide yes)))
  (pin "1"))
 (symbol
  (lib_id "Protea:GND")
  (at 182.88 132.08 90)
  (unit 1)
  (exclude_from_sim no)
  (in_bom yes)
  (on_board yes)
  (dnp no)
  (fields_autoplaced yes)
  (property "Reference" "#PWR077" (at 189.23 132.08 0) (effects (font (size 1.27 1.27)) (hide yes)))
  (property "Value" "GND" (at 186.69 132.0799 90) (effects (font (size 1.27 1.27)) (justify right)))
  (property "Footprint" "" (at 182.88 132.08 0) (effects (font (size 1.27 1.27)) (hide yes)))
  (property "Datasheet" "" (at 182.88 132.08 0) (effects (font (size 1.27 1.27)) (hide yes)))
  (property "Description" "Power symbol creates a global label with name \"GND\" , ground" (at 182.88 132.08 0) (effects (font (size 1.27 1.27)) (hide yes)))
  (pin "1")))
